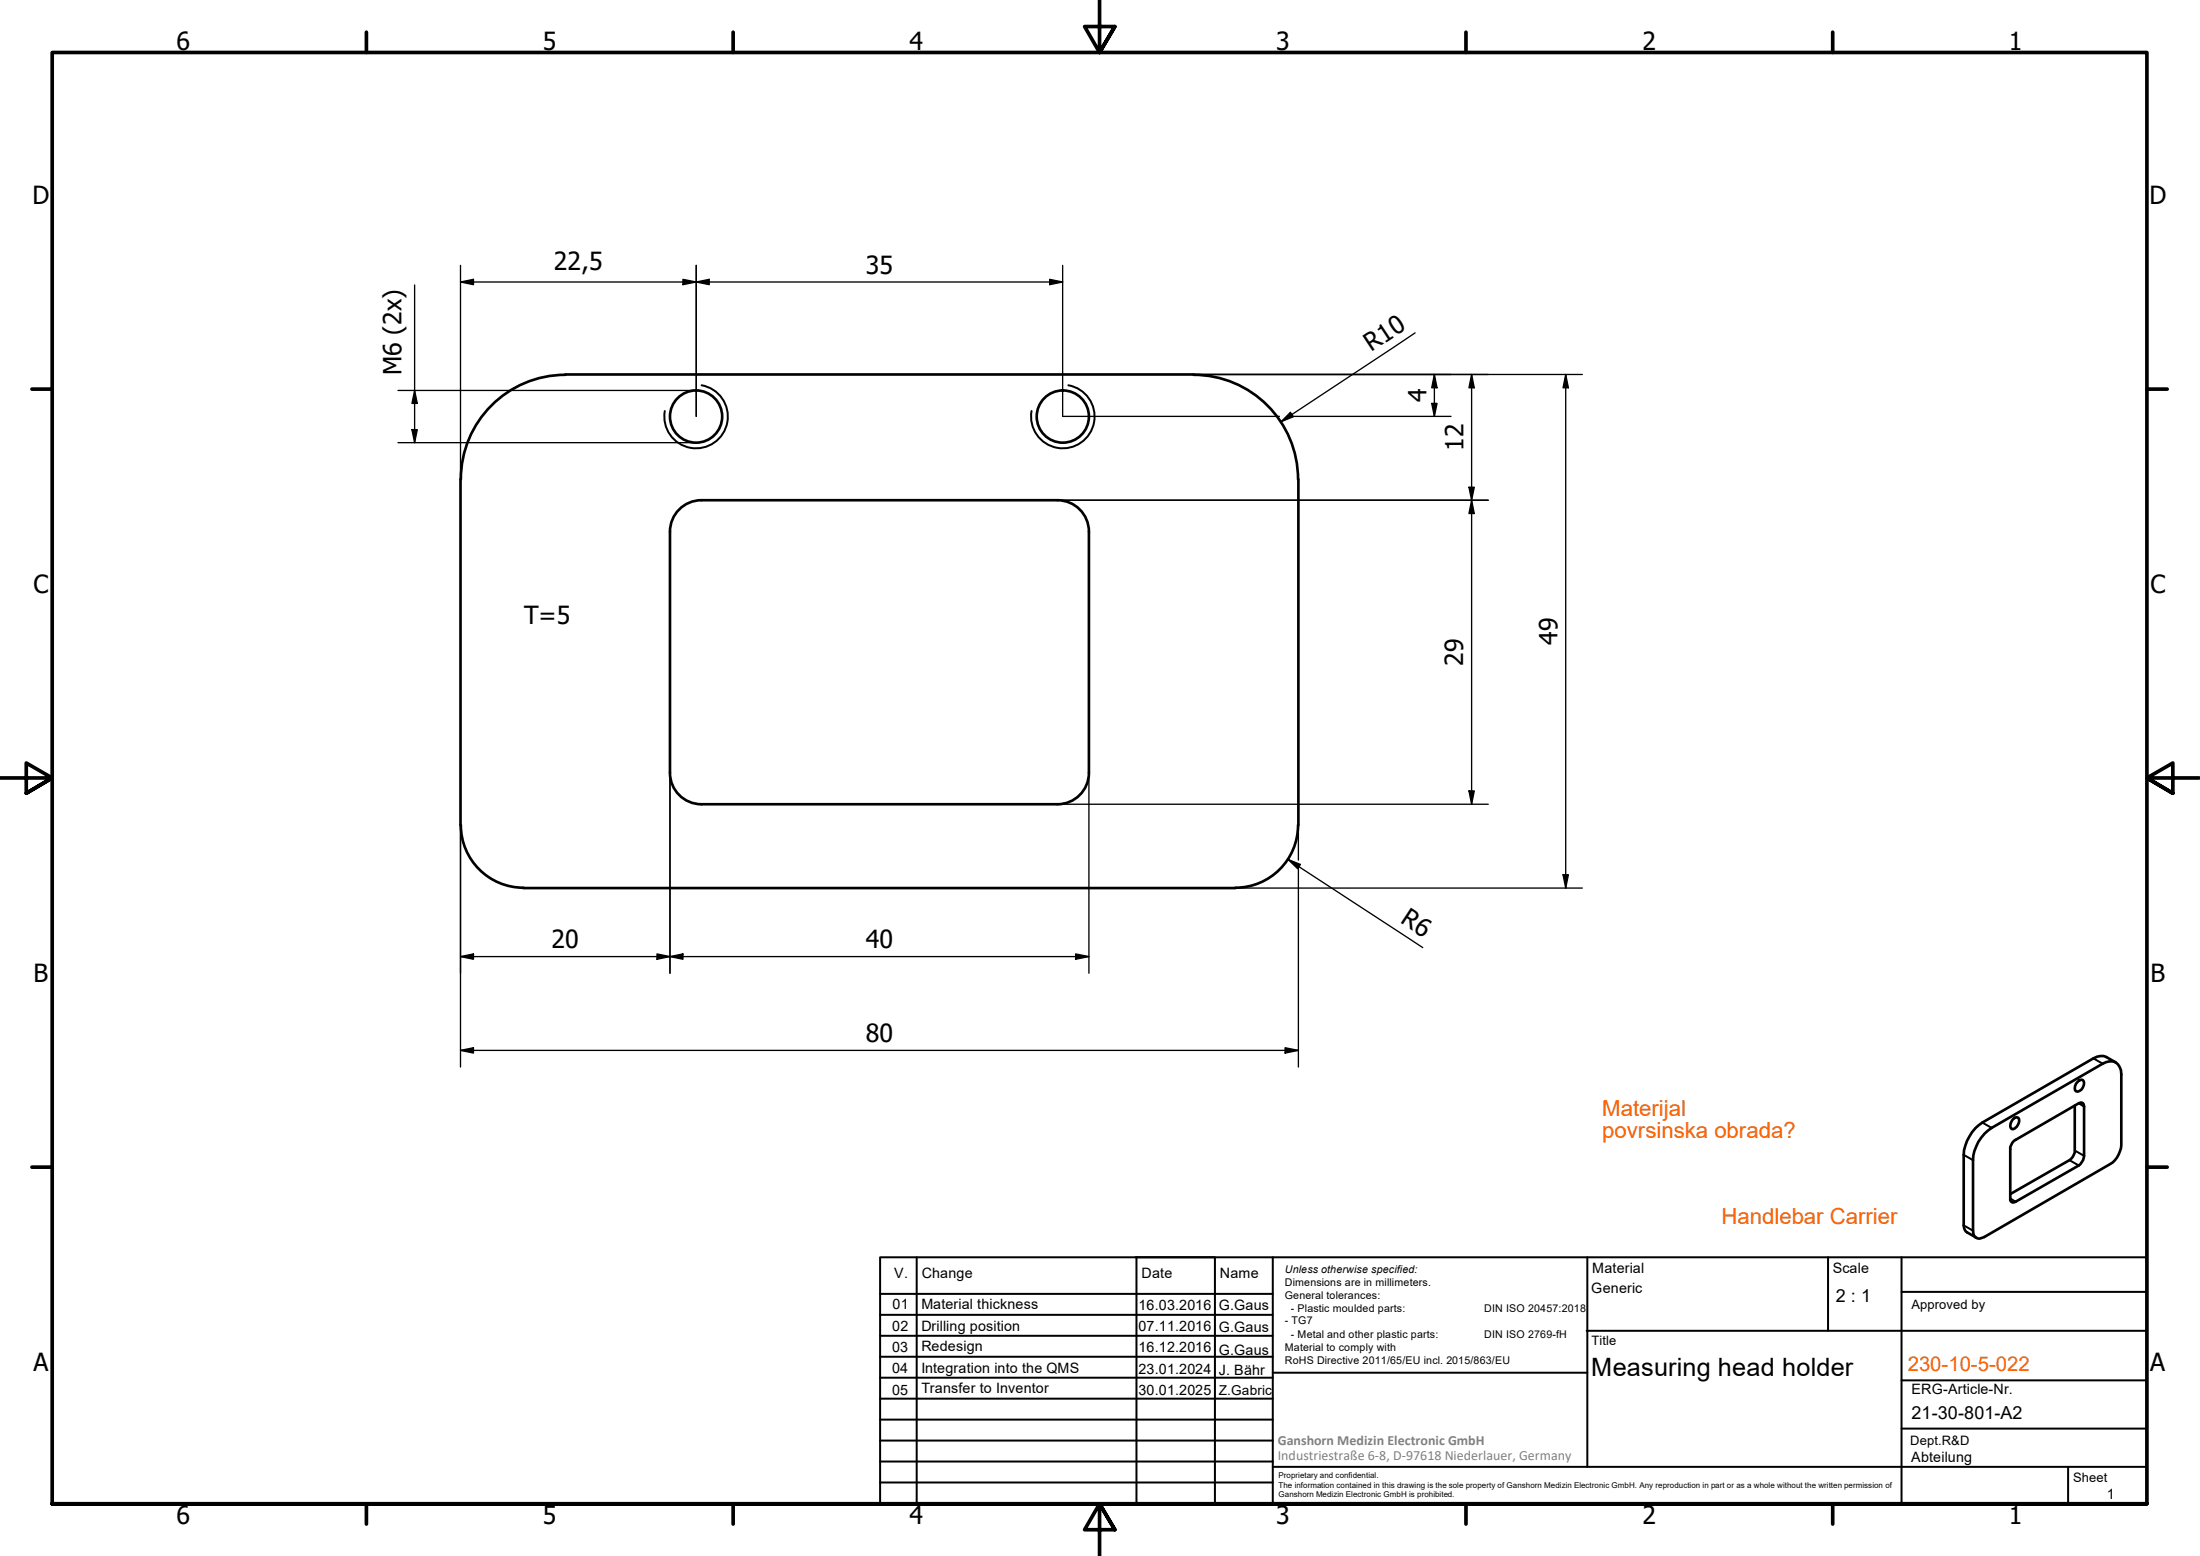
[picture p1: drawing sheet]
<svg xmlns="http://www.w3.org/2000/svg" width="420mm" height="297mm" viewBox="0 0 420 297" stroke-linecap="round" stroke-linejoin="round" font-family="sans-serif">
<!-- layer: Visible (ISO) -->
<g fill="none" stroke="#000" stroke-width=".51">
<path d="M107.9 71.5h120.1M108 71.6a20 20 0 0 0-20 19.9M227.9 71.6a20 20 0 0 1 20 19.9M87.9 91.5v66M201.9 95.5h-67.9a6 6 0 0 0-6 6v46M202 95.5a6 6 0 0 1 6 6v46M248 91.5v66M88 157.5a12 12 0 0 0 12 12M128 147.5a6 6 0 0 0 6 6h67.9M208 147.5a6 6 0 0 1-6 6M247.9 157.5a12 12 0 0 1-12 12M99.9 169.5h136.1"/>
<path d="M379 216.4l1.4-1.1 21.2-12.2a2.17 2.17 0 0 1 2.5-.3 2.17 2.17 0 0 1 1 2.3v13.5l-.2 1.2a4.3 4.3 0 0 1-1.9 2.4l-24 13.9a1.34 1.34 0 0 1-2-.2l-.2-1v-13.4a8.1 8.1 0 0 1 2.2-5.1zM384.4 213.7l.3-.3 .7-.1a1.51 1.51 0 0 1-1 2.3l-.2-.1a1.3 1.3 0 0 1 .2-1.8zM384.6 217.8l12.4-7.2 .6-.1 .2 .1 .2 .7v9.3a2.39 2.39 0 0 1-1 1.9l-12.1 6.9a.63 .63 0 0 1-1-.2v-9.8a2.45 2.45 0 0 1 .7-1.6zM396.2 211.1v8.5a2.39 2.39 0 0 1-1 1.9l-11.3 6.5M396.8 206.5l.3-.3h.7a1.43 1.43 0 0 1-1.3 2.1 1.25 1.25 0 0 1 .3-1.8zM404.1 202.8l-1.8-1a2.66 2.66 0 0 0-2.5 .2l-21.2 12.3a8.2 8.2 0 0 0-3.6 6.2v13.4a1.56 1.56 0 0 0 .7 1.4l1.7 1"/>
<circle cx="132.9" cy="79.5" r="5"/>
<circle cx="203" cy="79.5" r="5"/>
</g>
<!-- layer: Visible Narrow (ISO) -->
<path d="M134 73.5a6.1 6.1 0 0 1 4.9 7.1 6.1 6.1 0 0 1-7 4.9 6.1 6.1 0 0 1-4.9-7M204 73.5a6.1 6.1 0 0 1 4.9 7.1 6.1 6.1 0 0 1-7 4.9 6.1 6.1 0 0 1-4.9-7M378.6 214.3l1.8 1M396.2 219.6l1.8 1M397 210.6l1 .7M399.8 202l1.8 1.1M375 233.9l1.8 1M375 220.5l1.8 1M383.9 228.8l1 .6M395.2 221.5l1.8 1" fill="none" stroke="#000" stroke-width=".38"/>
<!-- layer: Border (ISO) -->
<g fill="none" stroke="#000" stroke-width=".7">
<path d="M70 6.1v3.9M140 6.1v3.9M210 0v10l-2.9-4.9h5.8l-2.9 4.9 2.9-4.9M280 6.1v3.9M350 6.1v3.9M6.1 74.3h3.9M410 74.3h3.9M0 148.5h10l-5-2.8v5.7l5-2.9-5 2.9M420 148.5h-10l5-2.8v5.7l-5-2.9 5 2.9M6.1 222.8h3.9M410 222.8h3.9M10 287.1v-277.1h400v277.1h-400h400"/>
<path d="M70 287.1v3.8M140 287.1v3.8M212.9 292l-2.9-4.9 2.9 4.9h-5.8l2.9-4.9v9.9M280 287.1v3.8M350 287.1v3.8"/>
</g>
<!-- layer: TitleBlock -->
<g fill="none" stroke="#000" stroke-width=".38">
<path d="M168.1 251h75M168.1 247h75M168.1 255h75M168.1 259h75M175.1 240v47M216.9 240h15M217 240v47M232 240v47M243.1 240.1v46.9h-75v-47h241.9v47.1h-167M303 254h107M303.1 240v40M349.1 240v14"/>
<path d="M363.2 240v47.1M363.2 246.6h46.8M168.1 271h75M168.1 263h75M168.1 267h75M168.1 275h75M168.1 279h75M243.1 262.1h60M363.2 272.7h46.8M363.2 263.5h46.8M168.1 283h75M216.9 287h15"/>
<path d="M243.1 280h166.9M395 280.1v7"/>
</g>
<!-- layer: Dimension (ISO) -->
<g fill="none" stroke="#000" stroke-width=".25">
<path d="M79.2 54.4v30.1M87.9 50.7v40.8M87.9 53.8l2.5-.5v1zM87.9 53.8h115M130.4 53.3l2.6 .5-2.6 .5zM133 53.8l2.4-.5v1zM133 50.7v28.8M200.5 53.3l2.4 .5-2.4 .5zM202.9 50.7v28.8h41.4M76 74.5h57M79.2 74.5l.5 2.5h-1zM228 71.5h74.2"/>
<path d="M246.9 79.5h30.2M270.3 63.5l-25.6 17M273.4 77h1l-.5 2.5zM273.9 71.5v8M273.9 71.5l.5 2.5h-1zM281.1 71.5v82M281.1 71.5l.5 2.5h-1.1zM299 71.5v98M299 71.5l.5 2.5h-1zM76 84.5h57M78.7 82h1l-.5 2.5zM201.9 95.5h82.3"/>
<path d="M244.7 80.5l1.7-1.8 .6 .9zM280.5 93h1.1l-.5 2.5zM281.1 95.5l.5 2.5h-1.1zM87.9 157.5v46.2M128 147.5v38.3M201.9 153.5h82.3M208 147.5v38.3M248 157.5v6.7M280.5 151h1.1l-.5 2.5zM236 169.5h66.2M246 164.1l2.3 .9-.5 .8zM246 164.1l25.7 16.8"/>
<path d="M248 165.5v38.2M298.5 167h1l-.5 2.5zM87.9 182.6l2.5-.5v1zM87.9 182.6h120.1M125.5 182.1l2.5 .5-2.5 .5zM128 182.6l2.4-.5v1zM205.4 182.1l2.6 .5-2.6 .5zM87.9 200.5l2.5-.5v1zM87.9 200.5h160.1M245.4 200l2.6 .5-2.6 .5z"/>
</g>
<g fill="#000">
<path d="M87.9 53.8l2.5-.5v1zM130.4 53.3l2.6 .5-2.6 .5zM133 53.8l2.4-.5v1zM200.5 53.3l2.4 .5-2.4 .5zM79.2 74.5l.5 2.5h-1zM244.7 80.5l1.7-1.8 .6 .9zM273.4 77h1l-.5 2.5zM273.9 71.5l.5 2.5h-1zM281.1 71.5l.5 2.5h-1.1zM299 71.5l.5 2.5h-1zM78.7 82h1l-.5 2.5zM280.5 93h1.1l-.5 2.5z"/>
<path d="M281.1 95.5l.5 2.5h-1.1zM280.5 151h1.1l-.5 2.5zM246 164.1l2.3 .9-.5 .8zM298.5 167h1l-.5 2.5zM87.9 182.6l2.5-.5v1zM125.5 182.1l2.5 .5-2.5 .5zM128 182.6l2.4-.5v1zM205.4 182.1l2.6 .5-2.6 .5zM87.9 200.5l2.5-.5v1zM245.4 200l2.6 .5-2.6 .5z"/>
</g>
<g font-size="4.8">
<text x="33.7" y="9.6">6</text>
<text x="103.7" y="9.6">5</text>
<text x="173.7" y="9.6">4</text>
<text x="243.7" y="9.6">3</text>
<text x="313.7" y="9.6">2</text>
<text x="383.7" y="9.6">1</text>
<text x="6.2" y="38.9">D</text>
<text x="410.5" y="38.9">D</text>
<text x="105.8" y="51.5">22,5</text>
<text x="165.4" y="52.2">35</text>
<text x="76.7" y="71.7" transform="rotate(-90 76.7 71.7)">M6 (2x)</text>
<text x="261.9" y="67.2" transform="rotate(-33 261.9 67.2)">R10</text>
<text x="272.4" y="76.8" transform="rotate(-90 272.4 76.8)">4</text>
<text x="279.5" y="86.2" transform="rotate(-90 279.5 86.2)">12</text>
<text x="6.4" y="113.1">C</text>
<text x="410.7" y="113.1">C</text>
<text x="100.1" y="119.2">T=5</text>
<text x="297.4" y="123.1" transform="rotate(-90 297.4 123.1)">49</text>
<text x="279.5" y="127.1" transform="rotate(-90 279.5 127.1)">29</text>
<text x="267.3" y="176.1" transform="rotate(33 267.3 176.1)">R6</text>
<text x="105.3" y="181">20</text>
<text x="165.4" y="181">40</text>
<text x="6.4" y="187.4">B</text>
<text x="410.7" y="187.4">B</text>
<text x="165.4" y="198.9">80</text>
<text x="6.4" y="261.7">A</text>
<text x="303.9" y="262.6">Measuring head holder</text>
<text x="410.7" y="261.7">A</text>
<text x="33.7" y="290.9">6</text>
<text x="103.7" y="290.9">5</text>
<text x="173.7" y="290.9">4</text>
<text x="243.7" y="290.9">3</text>
<text x="313.7" y="290.9">2</text>
<text x="383.7" y="290.9">1</text>
</g>
<g font-size="4.2" fill="#ff6200">
<text x="306" y="213">Materijal</text>
<text x="306" y="217.2">povrsinska obrada?</text>
<text x="328.8" y="233.7">Handlebar Carrier</text>
</g>
<text font-size="3.9" fill="#ff6100" x="364.3" y="261.6">230-10-5-022</text>
<g font-size="3.4">
<text x="350.6" y="248.5">2 : 1</text>
<text x="365.1" y="270.9">21-30-801-A2</text>
</g>
<g font-size="2.7">
<text x="170.8" y="244">V.</text>
<text x="176" y="244">Change</text>
<text x="218" y="244">Date</text>
<text x="233" y="244">Name</text>
<text x="304.1" y="243">Material</text>
<text x="350" y="243.1">Scale</text>
<text x="170.4" y="249.9">01</text>
<text x="176" y="249.9">Material thickness</text>
<text x="217.4" y="250">16.03.2016</text>
<text x="232.8" y="250">G.Gaus</text>
<text x="303.9" y="246.8">Generic</text>
<text x="170.4" y="254">02</text>
<text x="176" y="254">Drilling position</text>
<text x="176" y="257.9">Redesign</text>
<text x="217.4" y="254">07.11.2016</text>
<text x="232.8" y="254.4">G.Gaus</text>
<text x="170.4" y="258.2">03</text>
<text x="170.4" y="262.1">04</text>
<text x="176" y="262.1">Integration into the QMS</text>
<text x="217.4" y="258.2">16.12.2016</text>
<text x="217.4" y="262.3">23.01.2024</text>
<text x="232.8" y="258.6">G.Gaus</text>
<text x="232.8" y="262.6">J. Bähr</text>
<text x="170.4" y="266.4">05</text>
<text x="176" y="265.9">Transfer to Inventor</text>
<text x="217.4" y="266.4">30.01.2025</text>
<text x="365.1" y="266.1">ERG-Article-Nr.</text>
<text x="365" y="279">Abteilung</text>
<text x="402.3" y="286.2">1</text>
</g>
<g font-size="2.7" fill="#808080">
<text x="244" y="275.8">Ganshorn Medizin Electronic GmbH</text>
<text x="244" y="278.7">Industriestraße 6-8, D-97618 Niederlauer, Germany</text>
</g>
<text font-size="2.6" x="232.8" y="266.4">Z.Gabric</text>
<g font-size="2.5">
<text x="365.1" y="249.9">Approved by</text>
<text x="304" y="256.8">Title</text>
<text x="364.8" y="275.8">Dept.R&amp;D</text>
<text x="395.9" y="282.9">Sheet</text>
</g>
<g font-size="2">
<text x="245.4" y="242.9">Unless otherwise specified:</text>
<text x="245.4" y="245.4">Dimensions are in millimeters.</text>
<text x="245.4" y="247.9">General tolerances:</text>
<text x="246.5" y="250.4">- Plastic moulded parts:</text>
<text x="283.5" y="250.4">DIN ISO 20457:2018</text>
<text x="245.4" y="252.8">- TG7</text>
<text x="245.4" y="257.9">Material to comply with</text>
<text x="246.5" y="255.4">- Metal and other plastic parts:</text>
<text x="283.5" y="255.4">DIN ISO 2769-fH</text>
<text x="245.4" y="260.3">RoHS Directive 2011/65/EU incl. 2015/863/EU</text>
</g>
<g font-size="1.5">
<text x="244.2" y="282.2">Proprietary and confidential.</text>
<text x="244.2" y="284">The information contained in this drawing is the sole property of Ganshorn Medizin Electronic GmbH. Any reproduction in part or as a whole without the written permission of</text>
<text x="244.2" y="285.8">Ganshorn Medizin Electronic GmbH is prohibited.</text>
</g>
</svg>
